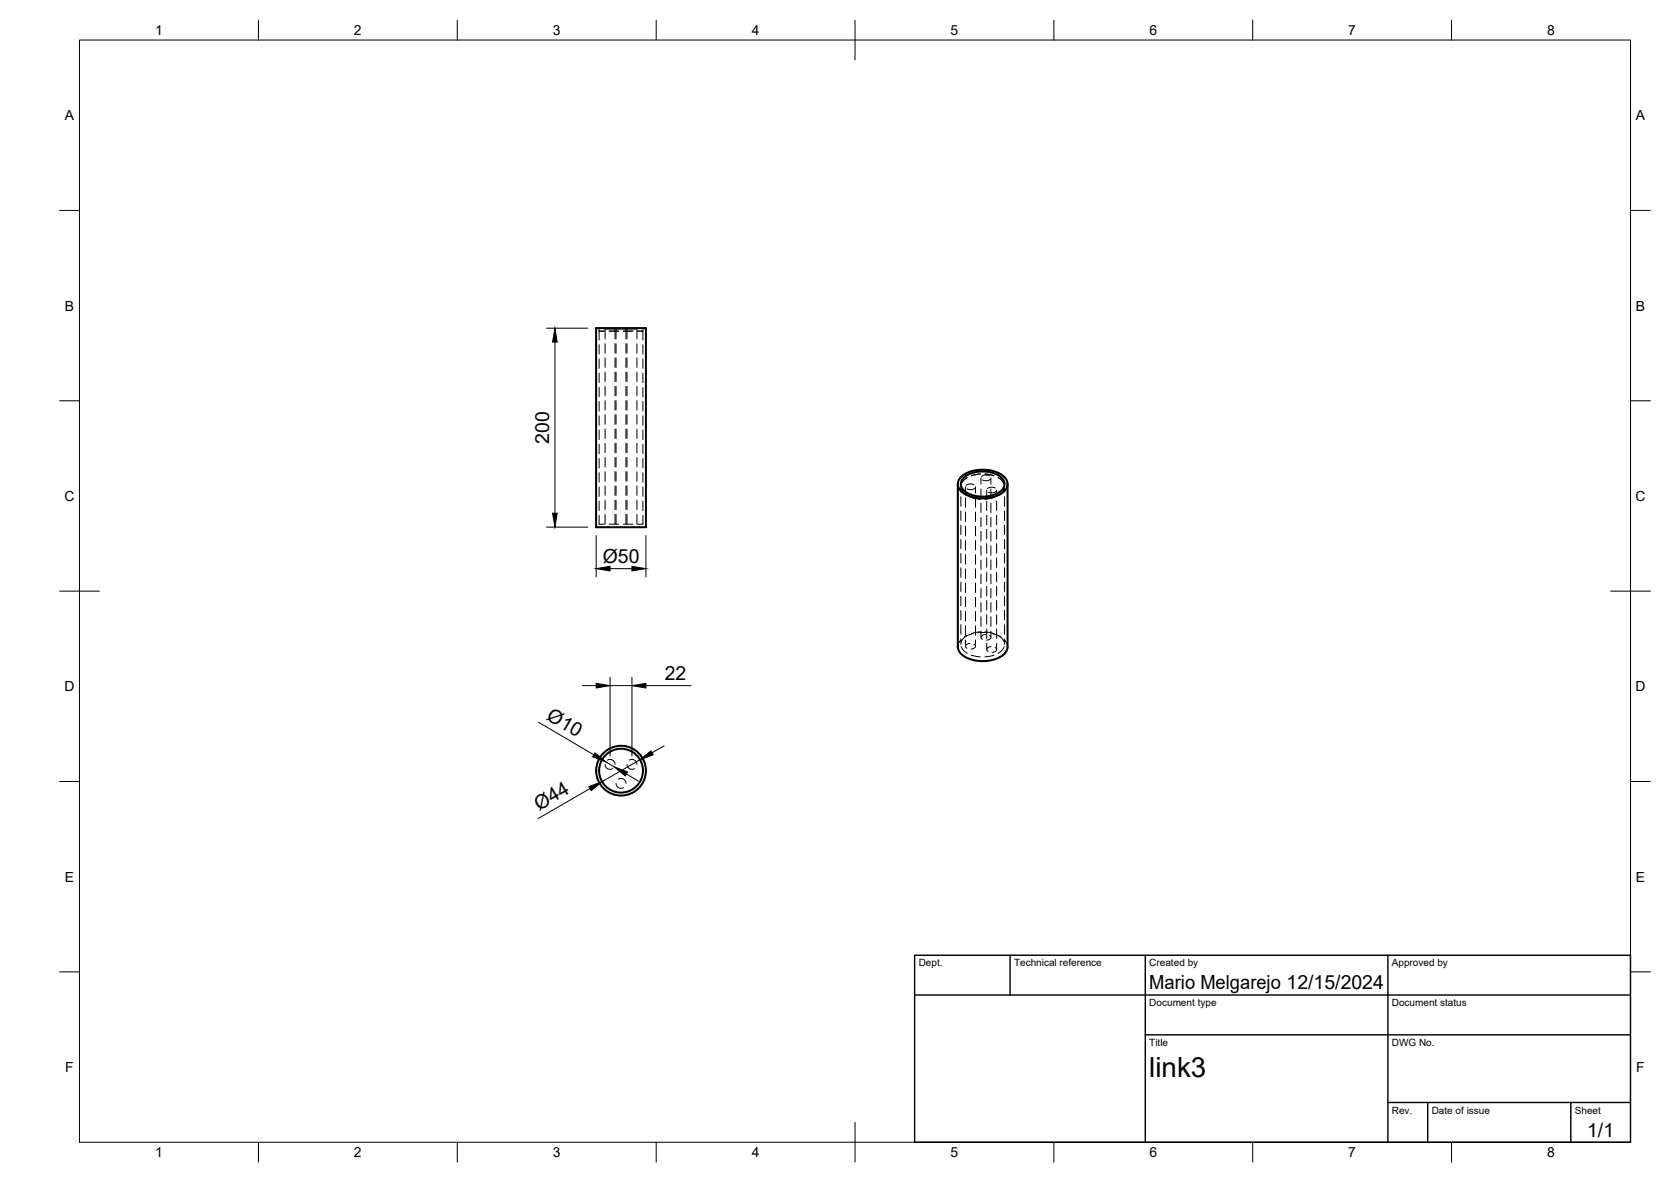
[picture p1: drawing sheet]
<svg xmlns="http://www.w3.org/2000/svg" width="420mm" height="297mm" viewBox="0 0 420 297" stroke-linecap="round" stroke-linejoin="round" font-family="sans-serif">
<!-- layer: Visible -->
<g fill="none" stroke="#000" stroke-width=".51">
<path d="M149.9 82.5h12.5v50h-12.5zM241.9 119.6a9.3 9.3 0 0 1 10.3 0 2.6 2.6 0 0 1 1.1 2.5 2.6 2.6 0 0 1-1.8 2.1 9.5 9.5 0 0 1-9.6-.5 2.46 2.46 0 0 1 0-4.1zM242.5 119.9a8.1 8.1 0 0 1 9.2 0 2.26 2.26 0 0 1 .8 2.2 2.26 2.26 0 0 1-1.5 1.8 8.3 8.3 0 0 1-8.5-.5 2.13 2.13 0 0 1 0-3.5zM240.8 121.7v40.8a3.8 3.8 0 0 0 3.1 3.2 9.3 9.3 0 0 0 8.6-1.3l.7-1.2 .1-.7v-40.8"/>
<circle cx="156.2" cy="193.7" r="5.5"/>
<circle cx="156.2" cy="193.7" r="6.3"/>
</g>
<!-- layer: Hidden -->
<g fill="none" stroke="#000" stroke-width=".25">
<path d="M150.6 83.2h1.4M150.6 82.5v2.9M150.6 86.6v2.4M150.6 90.2v2.4M150.6 93.8v2.3M150.6 97.4v2.3M152.1 85.2v-2.5h2.5v2.5M152.1 86.4v2.4M152.1 89.9v2.4M152.1 93.5v2.4M152.1 97.1v2.4M153.2 83.2h2.4"/>
<path d="M154.6 86.4v2.4M154.6 89.9v2.4M154.6 93.5v2.4M154.6 97.1v2.4M154.9 85.2v-2.5h2.5v2.5M154.9 86.4v2.4M154.9 89.9v2.4M154.9 93.5v2.4M154.9 97.1v2.4M156.7 83.2h2.4M157.4 86.4v2.4M157.4 89.9v2.4"/>
<path d="M157.4 93.5v2.4M157.4 97.1v2.4M157.6 85.2v-2.5h2.5v2.5M157.6 86.4v2.4M157.6 89.9v2.4M157.6 93.5v2.4M157.6 97.1v2.4M160.1 86.4v2.4M160.1 89.9v2.4M160.1 93.5v2.4M160.1 97.1v2.4M160.3 83.2h1.3"/>
<path d="M161.6 82.5v2.9M161.6 86.6v2.4M161.6 90.2v2.4M161.6 93.8v2.3M161.6 97.4v2.3M150.6 100.9v2.4M150.6 104.5v2.4M150.6 108.1v2.4M150.6 111.6v2.4M150.6 115.2v2.4M150.6 118.8v2.4M152.1 100.7v2.3"/>
<path d="M152.1 104.2v2.4M152.1 107.8v2.4M152.1 111.4v2.4M152.1 115v2.4M152.1 118.5v2.4M154.6 100.7v2.3M154.6 104.2v2.4M154.6 107.8v2.4M154.6 111.4v2.4M154.6 115v2.4M154.6 118.5v2.4M154.9 100.7v2.3"/>
<path d="M154.9 104.2v2.4M154.9 107.8v2.4M154.9 111.4v2.4M154.9 115v2.4M154.9 118.5v2.4M157.4 100.7v2.3M157.4 104.2v2.4M157.4 107.8v2.4M157.4 111.4v2.4M157.4 115v2.4M157.4 118.5v2.4M157.6 100.7v2.3"/>
<path d="M157.6 104.2v2.4M157.6 107.8v2.4M157.6 111.4v2.4M157.6 115v2.4M157.6 118.5v2.4M160.1 100.7v2.3M160.1 104.2v2.4M160.1 107.8v2.4M160.1 111.4v2.4M160.1 115v2.4M160.1 118.5v2.4M161.6 100.9v2.4"/>
<path d="M161.6 104.5v2.4M161.6 108.1v2.4M161.6 111.6v2.4M161.6 115.2v2.4M161.6 118.8v2.4M246.5 119.1l-2.2 .5M247.7 119.1l2.2 .5M248.8 119.6l-.1-.1a1.75 1.75 0 0 0-1.9 .2M150.6 129.5v2.2h1.4M150.6 122.4v2.3M150.6 125.9v2.4M152.1 122.1v2.4"/>
<path d="M152.1 125.7v2.4M152.1 129.3v2.4M153.2 131.7h2.4M154.6 122.1v2.4M154.6 125.7v2.4M154.6 129.3v2.4M154.9 122.1v2.4M154.9 125.7v2.4M154.9 129.3v2.4M156.7 131.7h2.4M157.4 122.1v2.4M157.4 125.7v2.4"/>
<path d="M157.4 129.3v2.4M157.6 122.1v2.4M157.6 125.7v2.4M157.6 129.3v2.4M160.1 122.1v2.4M160.1 125.7v2.4M160.1 129.3v2.4M161.6 129.5v2.2h-1.3M161.6 122.4v2.3M161.6 125.9v2.4M241.6 121.7v1.9M241.6 124.8v2.4"/>
<path d="M241.6 128.4v2.4M241.6 132v2.4M241.6 135.6v2.3M241.6 139.1v2.4M241.7 122.8l.5 .9 1 .8M242.8 122.3v1.6M242.8 125.1v2.4M242.8 128.7v2.3M242.8 132.2v2.4M242.8 135.8v2.4M242.8 139.4v2.4M243.2 120l-.9 .7-.6 1"/>
<path d="M244.2 125l2.3 .4M244.9 121.8h-.1a1.75 1.75 0 0 0-1.9 .2M245.1 122.7a1.81 1.81 0 0 1-2 .1M245.3 122.3v1.6M245.3 125.1v2.4M245.3 128.7v2.3M245.3 132.2v2.4M245.3 135.8v2.4M245.3 139.4v2.4M246.7 120.1v1.6M246.7 122.9v2.4M246.7 126.4v2.4"/>
<path d="M246.7 130v2.4M246.7 133.6v2.4M246.7 137.1v2.4M248.1 123.2v1.5M248.1 125.9v2.4M248.1 129.5v2.4M248.1 133.1v2.4M248.1 136.6v2.4M249 120.4l-.1 .1a1.89 1.89 0 0 1-1.9 .1M249.2 120.1v1.6M249.2 122.9v2.4M249.2 126.4v2.4"/>
<path d="M249.2 130v2.4M249.2 133.6v2.4M249.2 137.1v2.4M249.9 125l-2.3 .4M250.2 122.6h-.1a1.75 1.75 0 0 0-1.9 .2M250.4 123.5a1.86 1.86 0 0 1-1.9 .2M250.6 123.2v1.5M250.6 125.9v2.4M250.6 129.5v2.4M250.6 133.1v2.4M250.6 136.6v2.4M251 120l.8 .6 .7 1.1"/>
<path d="M252.5 122.8l-.4 .8-1.1 .9M252.6 121.7v1.9M252.6 124.8v2.4M252.6 128.4v2.4M252.6 132v2.4M252.6 135.6v2.3M252.6 139.1v2.4M241.6 142.7v2.4M241.6 146.3v2.3M241.6 149.8v2.4M241.6 153.4v2.4M241.6 157v2.4"/>
<path d="M242.8 143v2.3M242.8 146.5v2.4M242.8 150.1v2.4M242.8 153.7v2.4M242.8 157.3v2.3M243.2 159.7l-.9 .7-.6 1M244.7 159.2l-2.2 .9M245.3 143v2.3M245.3 146.5v2.4M245.3 150.1v2.4M245.3 153.7v2.4M245.3 157.3v2.3"/>
<path d="M245.9 159h2.4M246.5 158.8l-2.2 .4M246.7 140.7v2.4M246.7 144.3v2.4M246.7 147.9v2.3M246.7 151.4v2.4M246.7 155v2.4M246.7 158.6v1.6M247.7 158.8l2.2 .4M247.8 159.5a.8 .8 0 0 0-.8 .2 .8 .8 0 0 0-.2 .8l.2 .2M248.1 140.2v2.4M248.1 143.8v2.4"/>
<path d="M248.1 147.3v2.4M248.1 150.9v2.4M248.1 154.5v2.4M248.1 158.1v2.4M248.8 159.6a.61 .61 0 0 1 .3 .8 .61 .61 0 0 1-.6 .4l-.5 .1M249.2 140.7v2.4M249.2 144.3v2.4M249.2 147.9v2.3M249.2 151.4v2.4M249.2 155v2.4M249.2 158.6v1.6M249.4 159.2l2.3 .9"/>
<path d="M250.6 140.2v2.4M250.6 143.8v2.4M250.6 147.3v2.4M250.6 150.9v2.4M250.6 154.5v2.4M250.6 158.1v2.4M251 159.7l.8 .6 .7 1.1M252.6 142.7v2.4M252.6 146.3v2.3M252.6 149.8v2.4M252.6 153.4v2.4M252.6 157v2.4"/>
<path d="M241.6 160.8l-.6 .9-.2 .8M241.6 160.6v1.3M241.7 162.5l.5 .9 1 .8M242.8 160.8v1.6M243.9 161.7a.78 .78 0 0 0-.8 .2 .78 .78 0 0 0-.2 .9l.2 .1M244.2 164.6l2.3 .5M244.9 161.9a.61 .61 0 0 1 .3 .7 .61 .61 0 0 1-.6 .5h-.4M245.3 160.8v1.6M248.1 161.7v1.5M249.2 162.5a.79 .79 0 0 0-.8 .2 .79 .79 0 0 0-.2 .9l.3 .1M249.9 164.6l-2.3 .5M250.2 162.7a.61 .61 0 0 1 .4 .7 .61 .61 0 0 1-.7 .5h-.4"/>
<path d="M250.6 161.7v1.5M252.5 162.5l-.4 .8-1.1 .9M252.6 160.8l.6 .9 .1 .8M252.6 160.6v1.3M152.1 192.1a1.24 1.24 0 0 0 1.9 1.1M152.8 191a1.26 1.26 0 0 1 1.8 1.1M154.9 196.9a1.26 1.26 0 0 0 1.9 1M155.5 195.8a1.25 1.25 0 0 1 1.9 1.1M157.6 192.1a1.26 1.26 0 0 0 1.9 1.1M158.3 191a1.25 1.25 0 0 1 1.8 1.1"/>
</g>
<!-- layer: BORDER -->
<g fill="none" stroke="#000" stroke-width=".25">
<path d="M20 10.1h390v276.9h-390zM65 5.1v5M115 5.1v5M165 5.1v5M215 5.1v10M265 5.1v5M315 5.1v5M365 5.1v5M15 52.9h5M410 52.9h5M15 100.7h5M410 100.7h5"/>
<path d="M15 148.6h10M405 148.6h10M15 196.4h5M410 196.4h5M15 244.2h5M410 244.2h5M65 287v5M115 287v5M165 287v5M215 282.1v9.9M265 287v5M315 287v5"/>
<path d="M365 287v5"/>
</g>
<!-- layer: TITLEBLOCK -->
<path d="M230 240.1h180v46.9h-180zM230 250h180M254 240.1v9.9M288 240.1v46.9M349 240.1v46.9M288 260.1h122M349 277.1h61M359 277.1v9.9M395 277.1v9.9" fill="none" stroke="#000" stroke-width=".36"/>
<!-- layer: FD_Dimensions -->
<g fill="none" stroke="#000" stroke-width=".25">
<path d="M137.4 82.5h10.4M139.5 86v43M137.4 132.5h10.4M149.9 134.6v10.4M162.4 134.6v10.4M153.4 142.9h5.5M146.4 172.3h3.5M153.4 170.2v19.8M153.4 172.3h5.5M158.9 170.2v19.8M162.4 172.3h11.3M135.4 181.5l13.9 8.2"/>
<path d="M148.4 198.2l-13.1 7.5M152.3 191.5l2.2 1.2M157.5 194.5l3 1.8M160.9 190.9l-9.5 5.5M167 187.4l-3 1.8"/>
</g>
<path d="M139.5 82.5l.6 3.5h-1.2zM138.9 129h1.2l-.6 3.5zM149.9 142.9l3.5-.6v1.2zM158.9 142.3l3.5 .6-3.5 .6zM149.9 171.7l3.5 .6-3.5 .6zM158.9 172.3l3.5-.6v1.2zM148.1 197.7l3.3-1.3-2.7 2.3zM149.6 189.2l2.7 2.3-3.3-1.3zM154.5 192.7l3.3 1.3-.6 1zM160.9 190.9l2.8-2.2 .5 1z" fill="#000" stroke="#000" stroke-width=".25"/>
<text font-size="7" x="289" y="270.6">link3</text>
<g font-size="4.9">
<text x="138.1" y="111.5" transform="rotate(-90 138.1 111.5)">200</text>
<text x="151.6" y="141.4">Ø50</text>
<text x="167.2" y="170.9">22</text>
<text x="137.2" y="180.8" transform="rotate(30 137.2 180.8)">Ø10</text>
<text x="135.6" y="203.8" transform="rotate(-30 135.6 203.8)">Ø44</text>
<text x="289" y="248.5">Mario Melgarejo 12/15/2024</text>
<text x="399.1" y="285.7">1/1</text>
</g>
<g font-size="3.5">
<text x="39" y="8.8">1</text>
<text x="89" y="8.8">2</text>
<text x="139" y="8.8">3</text>
<text x="189" y="8.8">4</text>
<text x="239" y="8.8">5</text>
<text x="289" y="8.8">6</text>
<text x="339" y="8.8">7</text>
<text x="389" y="8.8">8</text>
<text x="16.3" y="30.2">A</text>
<text x="411.3" y="30.2">A</text>
<text x="16.3" y="78">B</text>
<text x="411.3" y="78">B</text>
<text x="16.2" y="125.9">C</text>
<text x="411.2" y="125.9">C</text>
<text x="16.2" y="173.7">D</text>
<text x="411.2" y="173.7">D</text>
<text x="16.3" y="221.6">E</text>
<text x="411.3" y="221.6">E</text>
<text x="16.4" y="269.4">F</text>
<text x="411.4" y="269.4">F</text>
<text x="39" y="290.8">1</text>
<text x="89" y="290.8">2</text>
<text x="139" y="290.8">3</text>
<text x="189" y="290.8">4</text>
<text x="239" y="290.8">5</text>
<text x="289" y="290.8">6</text>
<text x="339" y="290.8">7</text>
<text x="389" y="290.8">8</text>
</g>
<g font-size="2.5">
<text x="231" y="242.9">Dept.</text>
<text x="255" y="242.9">Technical reference</text>
<text x="289" y="242.9">Created by</text>
<text x="350" y="242.9">Approved by</text>
<text x="289" y="252.8">Document type</text>
<text x="350" y="252.8">Document status</text>
<text x="289" y="262.9">Title</text>
<text x="350" y="262.9">DWG No.</text>
<text x="350" y="279.9">Rev.</text>
<text x="360" y="279.9">Date of issue</text>
<text x="396" y="279.9">Sheet</text>
</g>
</svg>
